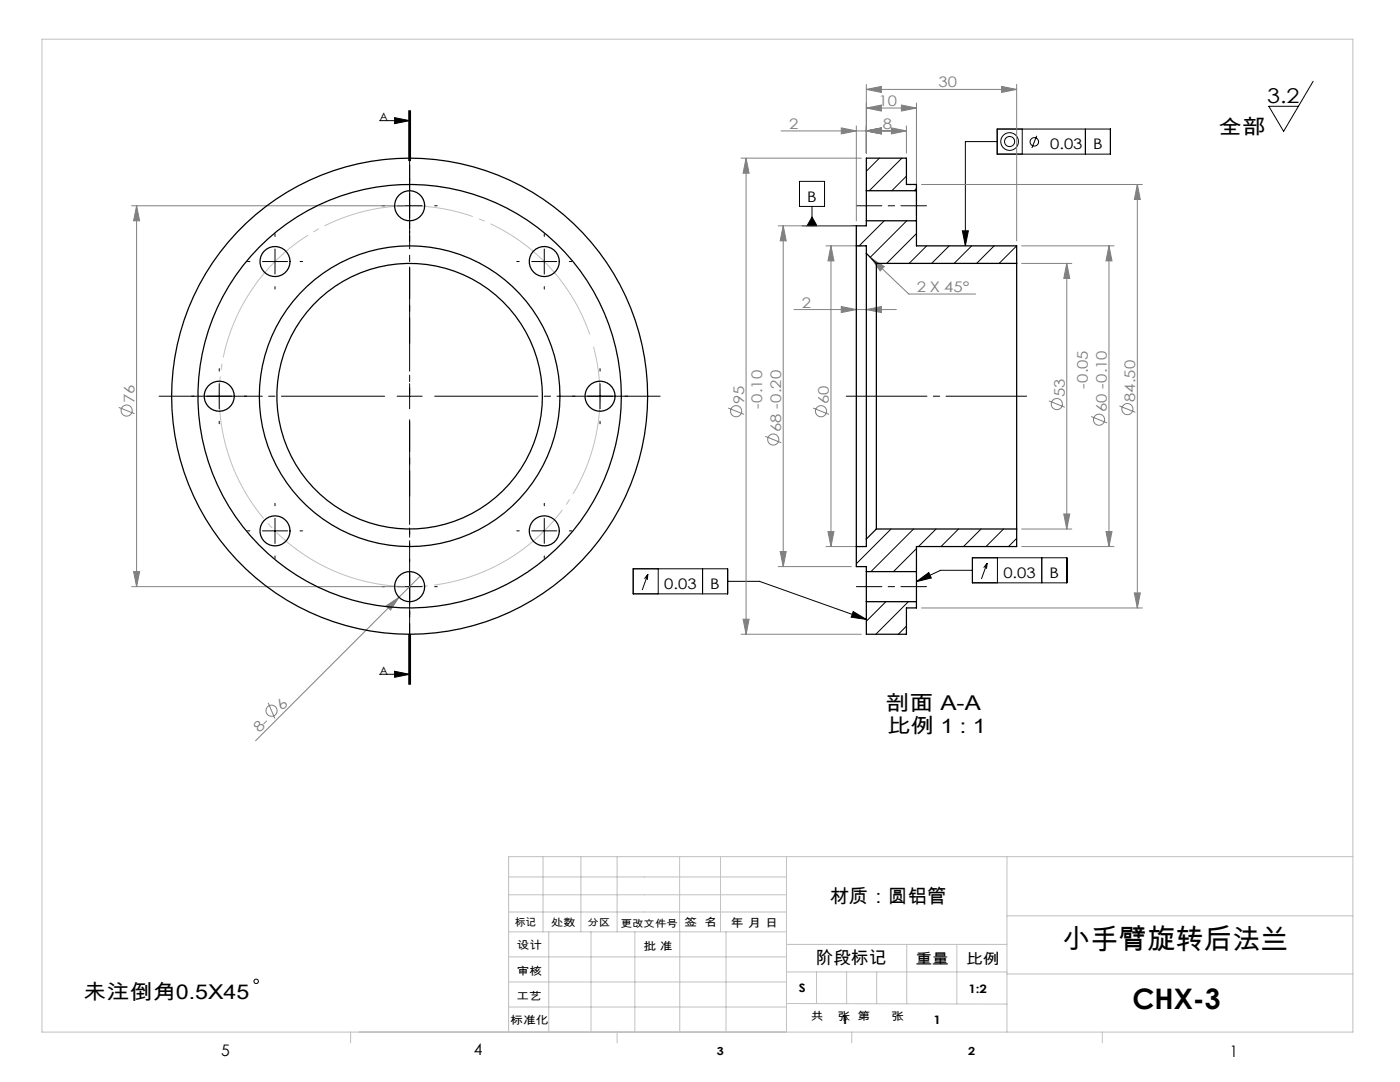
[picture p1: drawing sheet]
<svg xmlns="http://www.w3.org/2000/svg" width="279mm" height="216mm" viewBox="0 0 279 216" stroke-linecap="round" stroke-linejoin="round" font-family="sans-serif">
<g fill="none" stroke="#808080" stroke-width=".2">
<path d="M172.9 17.8l3-.6v1.2zM172.9 16.8v13.8M172.9 17.8h30M199.9 17.2l3 .6-3 .6zM202.9 16.8v31.3M147.9 31.6h24M148.9 31.6v95M148.9 31.6l.6 3h-1.2zM155.9 26.1h25M167.9 25.5l3 .6-3 .6zM170.9 25.1v19M172.9 26.1l3-.6v1.2z"/>
<path d="M172.9 21.6l3-.6v1.2zM172.9 21.6h10M177.9 25.5l3 .6-3 .6zM179.9 21l3 .6-3 .6zM180.9 25.1v5.5M182.9 20.6v22.5M183.9 36.8h44.1M227 36.8v84.5M227 36.8l.6 3h-1.2zM26.3 41.1h54.5M27.3 41.1v76M27.3 41.1l.6 3h-1.2z"/>
<path d="M155.3 45.1h14.6M156.3 45.1v68M156.3 45.1l.6 3h-1.2zM164.8 49.1h7.1M165.8 49.1v60M165.8 49.1l.6 3h-1.2zM173.9 51.6l2.6 1.6-.8 .9zM173.9 51.6l7.5 7.1h13.3M203.9 52.6h10M203.9 49.1h18.4M212.9 52.6l.6 3h-1.2zM212.9 52.6v53"/>
<path d="M221.3 49.1v60M221.3 49.1l.6 3h-1.2zM158.5 61.8h20.4M167.9 61.2l3 .6-3 .6zM172.9 61.8l3-.6v1.2zM209.3 80l3.2 1.3M23.7 81.3l3.2 1.3M145.3 81.4l3.2 1.3M152.7 87.1l3.2 1.2M162.3 81.4l3.1 1.3M217.8 83.1l3.1 1.3M223.4 81l3.2 1.3"/>
<path d="M26.3 117.1h54.5M26.7 114.1h1.2l-.6 3zM79.6 119.2l-28.6 28.6M83.9 114.9l-4.3 4.3M155.3 113.1h14.6M155.7 110.1h1.2l-.6 3zM164.8 109.1h7.1M165.2 106.1h1.2l-.6 3zM203.9 105.6h10M203.9 109.1h18.4M212.3 102.6h1.2l-.6 3zM220.7 106.1h1.2l-.6 3z"/>
<path d="M226.4 118.3h1.2l-.6 3zM77.1 120.9l2.5-1.7-1.7 2.5zM147.9 126.6h24M148.3 123.6h1.2l-.6 3zM183.9 121.3h44.1M53.5 140.2l1.4 3.2"/>
<circle cx="25.3" cy="81.9" r="1.11"/>
<circle cx="146.9" cy="82.1" r="1.11"/>
<circle cx="154.3" cy="87.7" r="1.11"/>
<circle cx="163.9" cy="82.1" r="1.11"/>
<circle cx="210.9" cy="80.6" r="1.11"/>
<circle cx="219.3" cy="83.8" r="1.11"/>
<circle cx="225" cy="81.6" r="1.11"/>
<circle cx="54.2" cy="141.8" r="1.11"/>
</g>
<g fill="none" stroke="#000" stroke-width=".2">
<path d="M262.1 16.2l-5.9 10-3-5h5.9M75.8 24.1h6M78.8 23.5l3 .6-3 .6zM81.6 22.1v10M81.8 22.1v10M81.8 38.6v5M81.9 22.1v10M159.6 36.2h5v5h-5zM199 28.3h-6.3v20.8M199 25.8h22.6v5h-22.6zM204 25.8v5M206.9 27.1l-1 2.4"/>
<path d="M216.6 25.8v5M52.4 52.2h5M54.9 49.7v5M79.3 41.1h5M106.1 52.2h5M108.6 49.7v5M160.1 45.1h10.8M162.1 43.3l1 1.8h-2zM162.1 41.2v3.9M192.1 46.1h1.2l-.6 3zM41.3 79.1h5M43.8 76.6v5"/>
<path d="M79.3 79.1h5M81.8 76.6v5M117.3 79.1h5M119.8 76.6v5M52.4 105.9h5M54.9 103.4v5M79.3 117.1h5M81.8 114.6v5M106.1 105.9h5M108.6 103.4v5M126.4 113.5h18.8v5h-18.8zM129.3 114.6l-.7 .9"/>
<path d="M129.3 114.6l-.1 1.1M129.3 114.6l-1.1 3.1M131.4 113.5v5M140.2 113.5v5M145.2 116h6.4l21.3 7.6M182.9 116.1l2.5-1.9 .5 1.1zM194.1 111.3h18.8v5h-18.8zM194.1 113.8h-6.4l-4.8 2.3M197 112.4l-.7 .9M197 112.4l-.1 1.1M197 112.4l-1.1 3.1M199.1 111.3v5"/>
<path d="M207.9 111.3v5M75.8 134.5h6M78.8 133.9l3 .6-3 .6zM81.6 126.5v10M81.8 126.5v10M81.9 126.5v10zM170.3 122l2.6 1.6-3-.4z"/>
<circle cx="201.5" cy="28.2" r="1.01"/>
<circle cx="201.5" cy="28.2" r="1.76"/>
<circle cx="206.4" cy="28.3" r=".85"/>
<circle cx="51.1" cy="195.8" r=".44"/>
</g>
<path d="M118.1 67.9a38 38 0 0 0-63.7-15.2 38 38 0 0 0 17.5 63.1 38 38 0 0 0 46.7-45.9l-.5-2" fill="none" stroke="#c0c0c0" stroke-width=".2" stroke-dasharray="30.5 1.3 1.3 1.3" stroke-dashoffset="-1.3" stroke-linecap="butt"/>
<path d="M76.8 79.1h-45M81.8 74.1v-45M86.8 79.1h45M81.8 84.1v45" fill="none" stroke="#000" stroke-width=".2" stroke-dasharray="30.5 1.3 1.3 1.3" stroke-dashoffset="9.9"/>
<g fill="none" stroke="#000" stroke-width=".2" stroke-dasharray="30.5 1.3 1.3 1.3">
<path d="M81.8 36.1v-.5M49.9 52.2h-.5M54.9 47.2v-.5M54.9 57.2v.5M59.9 52.2h.5M76.8 41.1h-.5M81.8 46.1v.5M86.8 41.1h.5M103.6 52.2h-.5M108.6 47.2v-.5M108.6 57.2v.5M113.6 52.2h.5"/>
<path d="M38.8 79.1h-.5M43.8 74.1v-.5M48.8 79.1h.5M114.8 79.1h-.5M119.8 74.1v-.5M124.8 79.1h.5M43.8 84.1v.5M119.8 84.1v.5M49.9 105.9h-.5M54.9 100.9v-.5M54.9 110.9v.5M59.9 105.9h.5"/>
<path d="M76.8 117.1h-.5M81.8 112.1v-.5M86.8 117.1h.5M103.6 105.9h-.5M108.6 100.9v-.5M108.6 110.9v.5M113.6 105.9h.5M81.8 122.1v.5"/>
</g>
<path d="M170.9 41.1h14M170.9 117.1h14" fill="none" stroke="#000" stroke-width=".2" stroke-dasharray="30.5 1.3 1.3 1.3" stroke-dashoffset="25.4"/>
<path d="M168.9 79.1h36" fill="none" stroke="#000" stroke-width=".2" stroke-dasharray="30.5 1.3 1.3 1.3" stroke-dashoffset="14.4"/>
<path d="M81.8 22.1v114.4" fill="none" stroke="#000" stroke-width=".2" stroke-dasharray="6.3 1.3 1.3 1.3 5.1" stroke-dashoffset="-.7"/>
<g fill="none" stroke="#c0c0c0" stroke-width=".2">
<path d="M8.4 7.8h261.6v198.1h-261.6zM101.5 178.5h55.5M101.5 175h55.5M108.4 170.9v15M115.9 170.9v15M123.2 170.9v15M135.6 170.9v15M143.8 170.9v15M157 170.9v35M201 170.9v35M270 170.9h-168.5v35M101.5 195.9h55.5"/>
<path d="M101.5 190.9h55.5M101.5 185.9h55.5M101.5 182h55.5M109.5 185.9v20M118 185.9v20M126.7 185.9v20M135.7 185.9v20M144.9 185.9v20M157 188.4h44M157 193.9h44M163 193.9v6.4M169 193.9v6.4"/>
<path d="M175 193.9v6.4M181 188.4v11.9M191 188.4v11.9M201 194.3h69M201 182.7h69M70 205.9v2.2M101.5 200.9h55.5M123.2 205.9v2.2M157 200.2l44 .2M170 205.9v2.2M220 205.9v2.2"/>
</g>
<g fill="#000">
<path d="M78.8 23.5l3 .6-3 .6zM78.8 133.9l3 .6-3 .6z"/>
<path d="M170.3 122l2.6 1.6-3-.4zM192.1 46.1h1.2l-.6 3zM162.1 43.3l1 1.8h-2zM182.9 116.1l2.5-1.9 .5 1.1z"/>
</g>
<g fill="#808080">
<path d="M77.1 120.9l2.5-1.7-1.7 2.5z"/>
<path d="M26.7 114.1h1.2l-.6 3zM27.3 41.1l.6 3h-1.2z"/>
<path d="M172.9 61.8l3-.6v1.2zM167.9 61.2l3 .6-3 .6z"/>
<path d="M172.9 17.8l3-.6v1.2zM199.9 17.2l3 .6-3 .6zM173.9 51.6l2.6 1.6-.8 .9z"/>
<path d="M167.9 25.5l3 .6-3 .6zM172.9 26.1l3-.6v1.2zM172.9 26.1l3-.6v1.2zM177.9 25.5l3 .6-3 .6zM172.9 21.6l3-.6v1.2zM179.9 21l3 .6-3 .6z"/>
<path d="M165.2 106.1h1.2l-.6 3zM165.8 49.1l.6 3h-1.2zM220.7 106.1h1.2l-.6 3zM221.3 49.1l.6 3h-1.2z"/>
<path d="M156.3 45.1l.6 3h-1.2zM155.7 110.1h1.2l-.6 3zM212.9 52.6l.6 3h-1.2zM212.3 102.6h1.2l-.6 3zM148.9 31.6l.6 3h-1.2zM148.3 123.6h1.2l-.6 3zM227 36.8l.6 3h-1.2zM226.4 118.3h1.2l-.6 3z"/>
</g>
<g fill="none" stroke="#000" stroke-width=".25">
<path d="M172.9 38.1v6M172.9 38.1v-6.5h8v5.2h2v1.3M172.9 38.1h10M182.9 38.1v6M170.9 49.1v60M170.9 49.1h2v1.5M172.9 50.6v57M172.9 44.1v1h-2v4M172.9 44.1h10M172.9 50.6l2 2M174.9 52.6v53M174.9 52.6h28"/>
<path d="M182.9 44.1v5h20v3.5M202.9 52.6v53M170.9 109.1v4h2v1M172.9 114.1v6M172.9 107.6v1.5h-2M172.9 114.1h10M174.9 105.6l-2 2M174.9 105.6h28M182.9 114.1v6M202.9 105.6v3.5h-20v5M172.9 120.1v6.5h8v-5.3h2v-1.2M172.9 120.1h10"/>
<circle cx="54.9" cy="52.2" r="3"/>
<circle cx="81.8" cy="41.1" r="3"/>
<circle cx="108.6" cy="52.2" r="3"/>
<circle cx="43.8" cy="79.1" r="3"/>
<circle cx="81.8" cy="79.1" r="42.2"/>
<circle cx="81.8" cy="79.1" r="47.5"/>
<circle cx="81.8" cy="79.1" r="30"/>
<circle cx="81.8" cy="79.1" r="26.5"/>
<circle cx="119.8" cy="79.1" r="3"/>
<circle cx="54.9" cy="105.9" r="3"/>
<circle cx="81.8" cy="117.1" r="3"/>
<circle cx="108.6" cy="105.9" r="3"/>
</g>
<g fill="none" stroke="#000" stroke-width=".2">
<path d="M175.5 31.6l-2.6 2.6M180 31.6l-6.5 6.5M180.9 35.1l-2.9 3M182.9 37.6l-.4 .5M171 45.1h-.1M176.5 44.1l-5 5M181 44.1l-7.3 7.2M182.9 46.6l-6 6M184.9 49.1l-3.5 3.5M189.4 49.1l-3.5 3.5M193.9 49.1l-3.5 3.5M198.4 49.1l-3.5 3.5"/>
<path d="M202.9 49.1l-3.5 3.5M177.8 105.6l-6.9 6.9M182.3 105.6l-8.5 8.5M182.9 109.5l-4.6 4.6M182.9 114l-.1 .1M186.8 105.6l-3.5 3.5M191.3 105.6l-3.5 3.5M195.8 105.6l-3.5 3.5M200.3 105.6l-3.5 3.5M202.9 107.4l-1.6 1.7M176.8 120.1l-3.9 3.9M180.9 124.9l-1.6 1.7"/>
<path d="M181.3 120.1l-6.5 6.5"/>
</g>
<g font-size="5.6">
<text x="212" y="189.3">小手臂旋转后法兰</text>
<text x="226" y="201.3">CHX-3</text>
</g>
<g font-size="4.1">
<text x="252.9" y="20.6">3.2</text>
<text x="243.2" y="26.7">全部</text>
<text x="176.7" y="141.8">剖面 A-A</text>
<text x="177.1" y="146.3">比例 1 : 1</text>
<text x="16.6" y="199.4">未注倒角0.5X45</text>
</g>
<text font-size="3.9" x="165.6" y="180.1">材质：圆铝管</text>
<text font-size="3.5" x="162.8" y="192.3">阶段标记</text>
<g font-size="3.2">
<text x="44.2" y="210.6">5</text>
<text x="94.6" y="210.6">4</text>
<text x="245.4" y="210.9">1</text>
</g>
<g font-size="2.9" fill="#808080">
<text x="187.3" y="17.4">30</text>
<text x="175.3" y="21.1">10</text>
<text x="157.5" y="25.7">2</text>
<text x="176.2" y="25.7">8</text>
<text x="183" y="58.3">2 X 45°</text>
<text x="160.1" y="61.4">2</text>
<text x="217.1" y="77.6" transform="rotate(-90 217.1 77.6)">-0.05</text>
<text x="26.9" y="80.5" transform="rotate(-90 26.9 80.5)">76</text>
<text x="148.5" y="80.6" transform="rotate(-90 148.5 80.6)">95</text>
<text x="152.1" y="81.6" transform="rotate(-90 152.1 81.6)">-0.10</text>
<text x="165.4" y="80.6" transform="rotate(-90 165.4 80.6)">60</text>
<text x="212.5" y="79.2" transform="rotate(-90 212.5 79.2)">53</text>
<text x="220.9" y="82.3" transform="rotate(-90 220.9 82.3)">60 -0.10</text>
<text x="226.6" y="80.2" transform="rotate(-90 226.6 80.2)">84.50</text>
<text x="155.9" y="86.3" transform="rotate(-90 155.9 86.3)">68 -0.20</text>
<text x="56.3" y="141.9" transform="rotate(-45 56.3 141.9)">6</text>
<text x="51.8" y="146.4" transform="rotate(-45 51.8 146.4)">8-</text>
</g>
<g font-size="2.9">
<text x="209.6" y="29.8">0.03</text>
<text x="218.2" y="29.8">B</text>
<text x="161.1" y="40.3">B</text>
<text x="132.6" y="117.6">0.03</text>
<text x="141.8" y="117.6">B</text>
<text x="200.3" y="115.4">0.03</text>
<text x="209.5" y="115.4">B</text>
<text x="182.7" y="192.3">重量</text>
<text x="192.8" y="192.4">比例</text>
</g>
<g font-size="2.3">
<text x="75.8" y="24.2">A</text>
<text x="75.8" y="134.7">A</text>
<text x="145.8" y="185">年 月 日</text>
<text x="159.4" y="198">S</text>
<text x="193.3" y="198.2">1:2</text>
<text x="167.9" y="204.4">1</text>
<text x="186.3" y="204.4">1</text>
</g>
<g font-size="2.2">
<text x="136.6" y="184.8">签 名</text>
<text x="103.1" y="189.5">设计</text>
<text x="128.4" y="189.5">批 准</text>
<text x="103.1" y="194.5">审核</text>
<text x="103" y="199.6">工艺</text>
<text x="161.8" y="203.5">共</text>
<text x="167.2" y="203.5">张 第</text>
<text x="177.9" y="203.5">张</text>
<text x="101.8" y="204.4">标准化</text>
<text x="143.1" y="210.5">3</text>
<text x="193.2" y="210.5">2</text>
</g>
<g font-size="2.1">
<text x="102.8" y="184.7">标记</text>
<text x="110" y="184.8">处数</text>
</g>
<g font-size="2">
<text x="117.3" y="184.8">分区</text>
<text x="123.9" y="184.9">更改文件号</text>
</g>
</svg>
